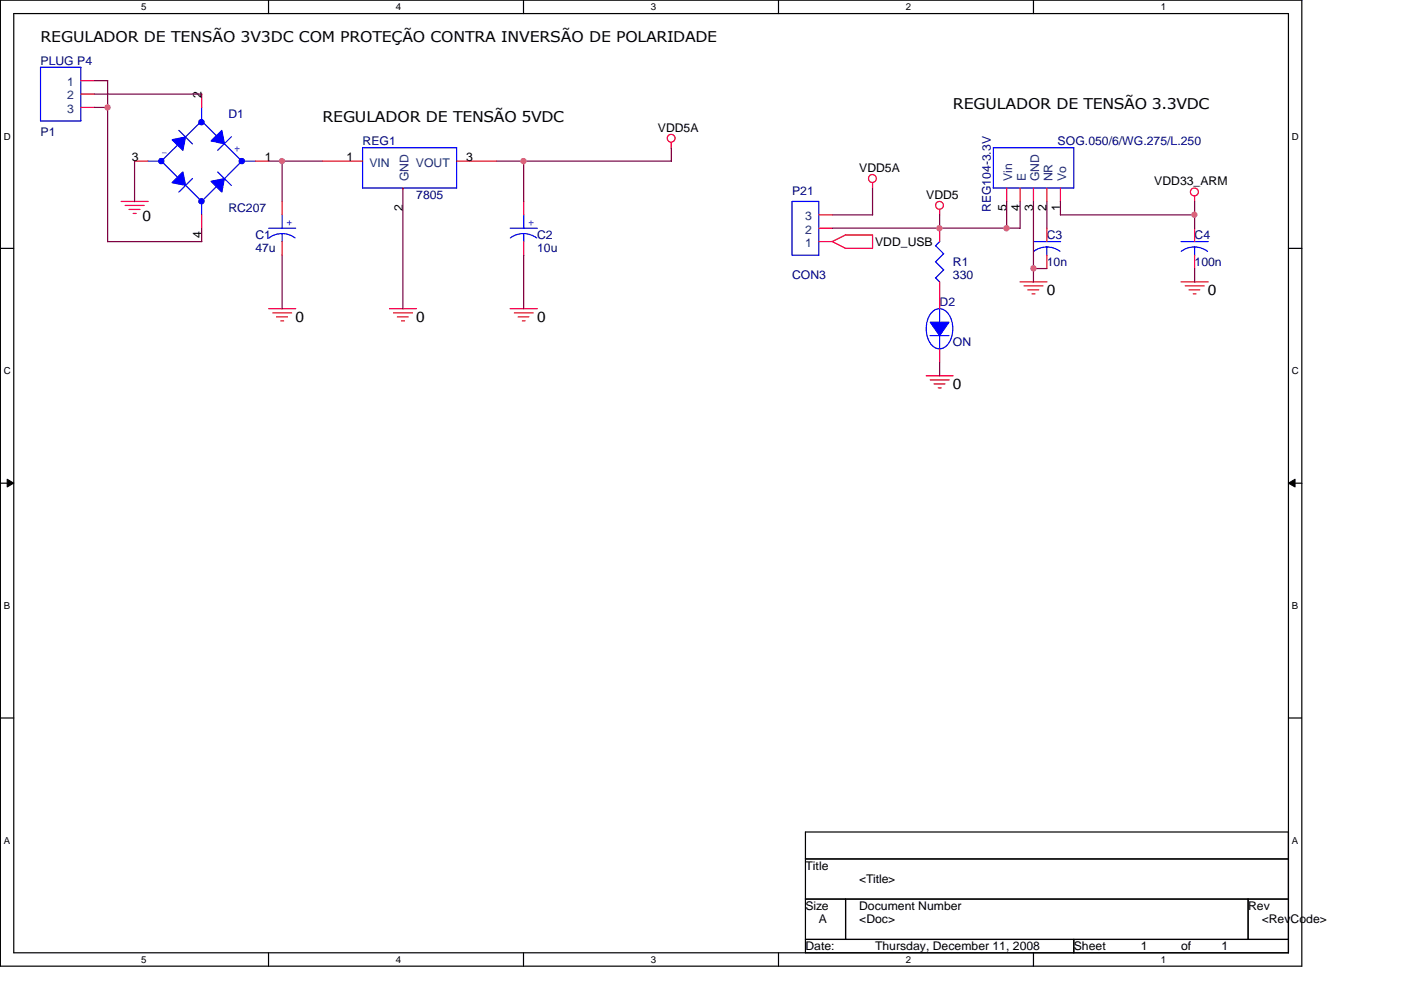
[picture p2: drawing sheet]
<svg xmlns="http://www.w3.org/2000/svg" width="297mm" height="210mm" viewBox="0 0 297 210" stroke-linecap="round" stroke-linejoin="round" font-family="sans-serif">
<path d="M.1 0h275.9v204.9h-275.9zM2.9 2.9h270.3v199.1h-270.3z" fill="none" stroke="#000" stroke-width=".25"/>
<g fill="#fff">
<path d="M29.9 .3h1.1v2.3h-1.1z"/>
<path d="M29.9 202.3h1.1v2.3h-1.1z"/>
</g>
<path d="M56.9 0v2.9M56.9 202v2.9" fill="none" stroke="#000" stroke-width=".25"/>
<g fill="#fff">
<path d="M83.9 .3h1.1v2.3h-1.1z"/>
<path d="M83.9 202.3h1.1v2.3h-1.1z"/>
</g>
<path d="M111 0v2.9M111 202v2.9" fill="none" stroke="#000" stroke-width=".25"/>
<g fill="#fff">
<path d="M138 .3h1.1v2.3h-1.1z"/>
<path d="M138 202.3h1.1v2.3h-1.1z"/>
</g>
<path d="M165.1 0v2.9M165.1 202v2.9" fill="none" stroke="#000" stroke-width=".25"/>
<g fill="#fff">
<path d="M192.1 .3h1.1v2.3h-1.1z"/>
<path d="M192.1 202.3h1.1v2.3h-1.1z"/>
</g>
<path d="M219.1 0v2.9M219.1 202v2.9" fill="none" stroke="#000" stroke-width=".25"/>
<g fill="#fff">
<path d="M246.1 .3h1.1v2.3h-1.1z"/>
<path d="M246.1 202.3h1.1v2.3h-1.1z"/>
<path d="M.8 27.8h1.4v2.2h-1.4z"/>
<path d="M273.9 27.8h1.4v2.2h-1.4z"/>
<path d="M.8 77.6h1.4v2.2h-1.4z"/>
<path d="M273.9 77.6h1.4v2.2h-1.4z"/>
</g>
<path d="M.1 52.7h2.8M273.2 52.7h2.8" fill="none" stroke="#000" stroke-width=".25"/>
<g fill="#fff">
<path d="M.8 127.3h1.3v2.3h-1.3z"/>
<path d="M273.9 127.3h1.3v2.3h-1.3z"/>
</g>
<path d="M.1 102.4h2.8M273.2 102.4h2.8" fill="none" stroke="#000" stroke-width=".25"/>
<path d="M1.5 101.6l1.4 .8-1.4 .9zM273.2 102.4l1.4-.8v1.7z" fill="#000"/>
<path d="M1.5 101.6l1.4 .8-1.4 .9zM273.2 102.4l1.4-.8v1.7z" fill="none" stroke="#000" stroke-width=".21"/>
<g fill="#fff">
<path d="M.8 177.1h1.3v2.3h-1.3z"/>
<path d="M273.9 177.1h1.3v2.3h-1.3z"/>
</g>
<path d="M.1 152.2h2.8M273.2 152.2h2.8M170.8 176.4h102.4v25.6h-102.4zM170.8 182.1h102.4M170.8 190.6h102.4M170.8 199.2h102.4M179.3 190.6v8.6M227.7 199.2v2.8M264.6 190.6v8.6" fill="none" stroke="#000" stroke-width=".25"/>
<g fill="none" stroke="#f00" stroke-width=".25">
<path d="M142.3 30.2v1.2M185 38.7v1.2M25.7 42.7h5.7M26.5 43.6h4.1M27.3 44.4h2.4M28.2 45.3h.7M199.2 44.4v1.2M216.3 59.8h5.7M222 48.4v2.8M222 54.1v2.8M250.4 59.8h5.8M253.3 41.6v1.2"/>
<path d="M57 65.4h5.7M57.8 66.3h4M58.6 67.2h2.4M59.5 68h.7M82.6 65.4h5.7M83.4 66.3h4.1M84.2 67.2h2.4M85.1 68h.7M108.2 65.4h5.7M109 66.3h4.1M109.9 67.2h2.2M110.7 68h.6"/>
<path d="M196.4 79.7h5.7M217.1 60.6h4M217.9 61.5h2.4M218.8 62.3h.7M251.3 60.6h4M252.1 61.5h2.3M253 62.3h.6M197.2 80.6h4M198 81.4h2.4M198.9 82.3h.7"/>
<circle cx="142.3" cy="29.3" r=".83"/>
<circle cx="185" cy="37.8" r=".84"/>
<circle cx="199.2" cy="43.5" r=".83"/>
<circle cx="253.2" cy="40.7" r=".84"/>
</g>
<g fill="none" stroke="#00f" stroke-width=".25">
<path d="M34.2 34.2l3.8 3.7M37.9 30.5l-3.7 3.7M39.3 39.3l3.5 3.5M42.7 25.6l3.4 3.4M42.8 25.7l-3.5 3.4M46.1 36.4l3 2.9M46.2 39.2l-3.4 3.5M47.5 30.4l3.8 3.8M51.3 34.1l-3.7 3.8M219.1 51.2h5.8M222 52.4l1.4 .2 1.3 .7M222 52.4l-1.5 .2-1.3 .7"/>
<path d="M222 52.4v1.7"/>
</g>
<path d="M44.7 29.9l2.3-2.3 .6 2.9z" fill-rule="evenodd" fill="#00f"/>
<path d="M44.7 29.9l2.3-2.3 .6 2.9z" fill="none" stroke="#00f" stroke-width=".25"/>
<path d="M36.5 38.7l2.3-2.3 .5 2.9z" fill-rule="evenodd" fill="#00f"/>
<path d="M36.5 38.7l2.3-2.3 .5 2.9z" fill="none" stroke="#00f" stroke-width=".25"/>
<path d="M44.7 38.4l2.9-.5-.6 2.8z" fill-rule="evenodd" fill="#00f"/>
<path d="M44.7 38.4l2.9-.5-.6 2.8z" fill="none" stroke="#00f" stroke-width=".25"/>
<path d="M36.5 29.6l2.8-.6-.5 2.9z" fill-rule="evenodd" fill="#00f"/>
<path d="M36.5 29.6l2.8-.6-.5 2.9zM37.9 27.6l2.9 2.9M40.8 37.8l-2.9 2.9M49.1 29l-3 2.9" fill="none" stroke="#00f" stroke-width=".25"/>
<circle cx="42.7" cy="25.9" r=".56" fill="#00f"/>
<circle cx="42.7" cy="25.9" r=".56" fill="none" stroke="#00f" stroke-width=".25"/>
<circle cx="51.3" cy="34.2" r=".56" fill="#00f"/>
<circle cx="51.3" cy="34.2" r=".56" fill="none" stroke="#00f" stroke-width=".25"/>
<circle cx="42.7" cy="42.7" r=".56" fill="#00f"/>
<circle cx="42.7" cy="42.7" r=".56" fill="none" stroke="#00f" stroke-width=".25"/>
<circle cx="34.2" cy="34.2" r=".56" fill="#00f"/>
<g fill="none" stroke="#00f" stroke-width=".25">
<path d="M31.4 34.2h3.1M42.8 22.7v3M51.3 34.2h2.9M42.8 42.7v2.9M198.3 58.9l.9 .9M198.3 55.5l1.8 1.7M198.3 52.1l1.8 1.7M199.3 51.2l-.9 .9M200.1 57.2l-1.7 1.7M200.1 53.8l-1.7 1.7M197.2 71.2h4M199.2 65.4v3"/>
<path d="M199.2 71.2v2.8"/>
<circle cx="34.2" cy="34.2" r=".56"/>
</g>
<path d="M42.8 19.9v2.9M28.5 34.2h2.9M54.1 34.2h2.9M42.8 45.6v2.8M199.2 48.4v2.8M199.2 59.8v2.8" fill="none" stroke="#f00" stroke-width=".25"/>
<path d="M197.2 68.3h4l-2 2.9z" fill-rule="evenodd" fill="#00f"/>
<g fill="none" stroke="#00f" stroke-width=".25">
<path d="M8.6 14.3h8.5v11.4h-8.5zM76.9 31.3h19.9v8.6h-19.9zM210.6 31.3h17.1v8.6h-17.1zM57 48.4h5.7M59.8 49.5l1.5 .3 1.3 .7M59.8 49.5l-1.5 .3-1.3 .7M59.8 45.6v2.8M59.8 49.5v1.8M108.2 48.4h5.7M111 49.5l1.5 .3 1.3 .7M111 49.5l-1.5 .3-1.3 .7M111 45.6v2.8"/>
<path d="M111 49.5v1.8M167.9 42.7h5.7v11.4h-5.7zM250.4 51.2h5.8M253.3 52.4l1.4 .2 1.3 .7M253.3 52.4l-1.5 .2-1.4 .7M253.3 52.4v1.7M197.2 68.3h4l-2 2.9zM197.6 66.2a2.32 2.32 0 0 1 3.9 1.1 5.5 5.5 0 0 1-1.2 6.3 2.32 2.32 0 0 1-3.4-1.5 5.8 5.8 0 0 1 .7-5.9z"/>
</g>
<g fill="none" stroke="#f00" stroke-width=".25">
<path d="M17.1 17.1h2.9M17.1 19.9h2.9M17.1 22.8h2.9M68.4 34.2h8.5M85.4 39.9h.1M96.8 34.2h8.5M213.4 39.9v2.8M216.3 39.9v2.8M219.1 39.9v2.8M222 39.9v2.8M224.8 39.9v2.8M59.8 42.7v2.9"/>
<path d="M59.8 51.2v2.9M111 42.7v2.9M111 51.2v2.9M173.6 48.4h2.8M173.6 45.6h2.8M179.3 49.8h5.7M179.3 49.8l-2.9 1.4h-2.8M185 49.8v2.9h-5.8l-2.8-1.5M253.3 48.4v2.8M253.3 54.1v2.8M199.2 62.6v2.8M199.2 74v2.8"/>
</g>
<g fill="none" stroke="#800040" stroke-width=".25">
<path d="M20 17.1h2.9M20 19.9h22.8M22.8 17.1v34.2M20 22.8h2.9M28.5 34.2v8.6M57 34.2h11.4M59.8 34.2v8.6M85.4 39.9v25.6M105.3 34.2h37.1M111 34.2v8.6M142.3 31.3v2.9M185 39.9v5.7"/>
<path d="M22.8 51.2h20M42.8 48.4v2.9M59.8 54.1v11.4M111 54.1v11.4M176.4 45.6h8.6M176.4 48.4h39.9M199.2 45.6v2.8M213.4 42.7v5.7M216.3 42.7v5.7M219.1 42.7v17.1M219.1 56.9h2.9M222 42.7v5.7"/>
<path d="M224.8 45.6h28.5M224.8 42.7v2.9M253.3 42.7v5.7M253.3 56.9v2.9M199.2 76.8v2.9"/>
</g>
<circle cx="59.8" cy="34.2" r=".55" fill="#f0f"/>
<circle cx="59.8" cy="34.2" r=".55" fill="none" stroke="#f0f" stroke-width=".25"/>
<circle cx="22.8" cy="22.8" r=".56" fill="#f0f"/>
<circle cx="22.8" cy="22.8" r=".56" fill="none" stroke="#f0f" stroke-width=".25"/>
<circle cx="253.2" cy="45.5" r=".55" fill="#f0f"/>
<circle cx="253.2" cy="45.5" r=".55" fill="none" stroke="#f0f" stroke-width=".25"/>
<circle cx="111" cy="34.2" r=".56" fill="#f0f"/>
<circle cx="111" cy="34.2" r=".56" fill="none" stroke="#f0f" stroke-width=".25"/>
<circle cx="219.1" cy="56.9" r=".56" fill="#f0f"/>
<circle cx="219.1" cy="56.9" r=".56" fill="none" stroke="#f0f" stroke-width=".25"/>
<circle cx="199.2" cy="48.4" r=".56" fill="#f0f"/>
<circle cx="199.2" cy="48.4" r=".56" fill="none" stroke="#f0f" stroke-width=".25"/>
<circle cx="213.4" cy="48.4" r=".56" fill="#f0f"/>
<circle cx="213.4" cy="48.4" r=".56" fill="none" stroke="#f0f" stroke-width=".25"/>
<g font-size="3.1">
<text x="8.6" y="8.8">REGULADOR DE TENSÃO 3V3DC COM PROTEÇÃO CONTRA INVERSÃO DE POLARIDADE</text>
<text x="202.1" y="23.1">REGULADOR DE TENSÃO 3.3VDC</text>
<text x="68.4" y="25.9">REGULADOR DE TENSÃO 5VDC</text>
<text x="30.2" y="46.9">0</text>
<text x="222" y="62.6">0</text>
<text x="256.1" y="62.6">0</text>
<text x="62.7" y="68.2">0</text>
<text x="88.3" y="68.2">0</text>
<text x="113.9" y="68.2">0</text>
<text x="202.1" y="82.5">0</text>
</g>
<g font-size="2.5" fill="#000080">
<text x="8.6" y="13.7">PLUG P4</text>
<text x="8.6" y="28.8">P1</text>
<text x="48.4" y="25.1">D1</text>
<text x="76.9" y="30.8">REG1</text>
<text x="224.2" y="30.8">SOG.050/6/WG.275/L.250</text>
<text x="167.9" y="41.3">P21</text>
<text x="48.4" y="45">RC207</text>
<text x="88.3" y="42.2">7805</text>
<text x="210.1" y="45" transform="rotate(-90 210.1 45)">REG104-3.3V</text>
<text x="54.1" y="50.7">C1</text>
<text x="54.1" y="53.5">47u</text>
<text x="113.9" y="50.7">C2</text>
<text x="113.9" y="53.5">10u</text>
<text x="222" y="50.7">C3</text>
<text x="253.3" y="50.7">C4</text>
<text x="167.9" y="59.2">CON3</text>
<text x="202.1" y="56.4">R1</text>
<text x="202.1" y="59.2">330</text>
<text x="222" y="56.4">10n</text>
<text x="253.3" y="56.4">100n</text>
<text x="199.2" y="64.9">D2</text>
<text x="202.1" y="73.4">ON</text>
</g>
<g font-size="2.5" fill="#004080">
<text x="14.3" y="18.2">1</text>
<text x="14.3" y="21.1">2</text>
<text x="14.3" y="23.9">3</text>
<text x="78.3" y="35.3">VIN</text>
<text x="88.2" y="35.3">VOUT</text>
<text x="86.6" y="38.4" transform="rotate(-90 86.6 38.4)">GND</text>
<text x="214.6" y="38.4" transform="rotate(-90 214.6 38.4)">Vin</text>
<text x="217.5" y="38.4" transform="rotate(-90 217.5 38.4)">E</text>
<text x="220.3" y="38.4" transform="rotate(-90 220.3 38.4)">GND</text>
<text x="223.1" y="38.4" transform="rotate(-90 223.1 38.4)">NR</text>
<text x="226" y="38.4" transform="rotate(-90 226 38.4)">Vo</text>
<text x="170.7" y="46.7">3</text>
<text x="170.7" y="52.4">1</text>
<text x="170.7" y="49.5">2</text>
</g>
<g font-size="2.5">
<text x="42.7" y="20.8" transform="rotate(-90 42.7 20.8)">2</text>
<text x="139.5" y="27.9">VDD5A</text>
<text x="27.9" y="34.1">3</text>
<text x="56.1" y="34.1">1</text>
<text x="73.4" y="34.1">1</text>
<text x="98.8" y="34.1">3</text>
<text x="182.2" y="36.4">VDD5A</text>
<text x="244.7" y="39.3">VDD33_ARM</text>
<text x="85.4" y="44.8" transform="rotate(-90 85.4 44.8)">2</text>
<text x="196.4" y="42.2">VDD5</text>
<text x="213.4" y="44.8" transform="rotate(-90 213.4 44.8)">5</text>
<text x="216.2" y="44.8" transform="rotate(-90 216.2 44.8)">4</text>
<text x="219.1" y="44.8" transform="rotate(-90 219.1 44.8)">3</text>
<text x="221.9" y="44.8" transform="rotate(-90 221.9 44.8)">2</text>
<text x="224.8" y="44.8" transform="rotate(-90 224.8 44.8)">1</text>
<text x="42.7" y="50.5" transform="rotate(-90 42.7 50.5)">4</text>
<text x="185.5" y="52.1">VDD_USB</text>
<text x="170.8" y="184.4">Title</text>
<text x="182.2" y="187.2">&lt;Title&gt;</text>
<text x="170.8" y="192.9">Size</text>
<text x="173.6" y="195.7">A</text>
<text x="182.2" y="195.7">&lt;Doc&gt;</text>
<text x="182.2" y="192.9">Document Number</text>
<text x="264.6" y="192.9">Rev</text>
<text x="267.5" y="195.7">&lt;RevCode&gt;</text>
<text x="170.8" y="201.5">Date:</text>
<text x="185.5" y="201.5">Thursday, December 11, 2008</text>
<text x="227.7" y="201.5">Sheet</text>
<text x="241.9" y="201.5">1</text>
<text x="250.4" y="201.5">of</text>
<text x="258.9" y="201.5">1</text>
</g>
<g font-size="2.5" fill="#00f">
<text x="34.2" y="33.1">-</text>
<text x="49.6" y="32.3">+</text>
<text x="60.7" y="47.9">+</text>
<text x="111.9" y="47.9">+</text>
</g>
<g font-size="2">
<text x="29.9" y="2.2">5</text>
<text x="83.9" y="2.2">4</text>
<text x="138" y="2.2">3</text>
<text x="192.1" y="2.2">2</text>
<text x="246.1" y="2.2">1</text>
<text x=".8" y="29.6">D</text>
<text x="273.9" y="29.6">D</text>
<text x=".8" y="79.4">C</text>
<text x="273.9" y="79.4">C</text>
<text x=".8" y="129.2">B</text>
<text x="273.9" y="129.2">B</text>
<text x=".8" y="178.9">A</text>
<text x="273.9" y="178.9">A</text>
<text x="29.9" y="204.1">5</text>
<text x="83.9" y="204.1">4</text>
<text x="138" y="204.1">3</text>
<text x="192.1" y="204.1">2</text>
<text x="246.1" y="204.1">1</text>
</g>
</svg>
